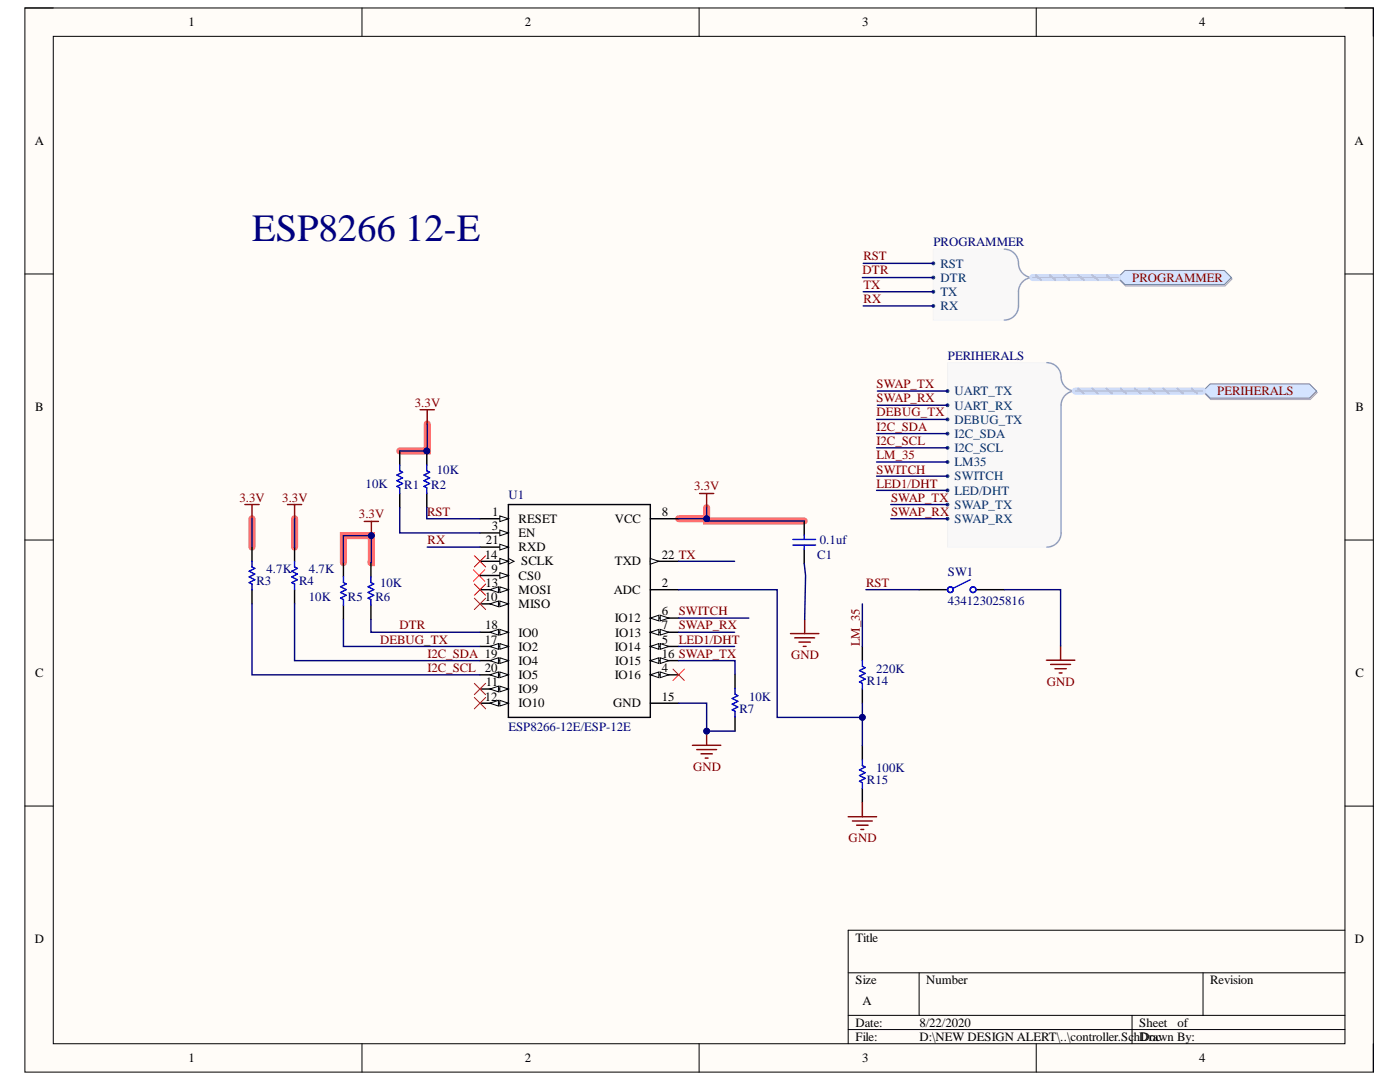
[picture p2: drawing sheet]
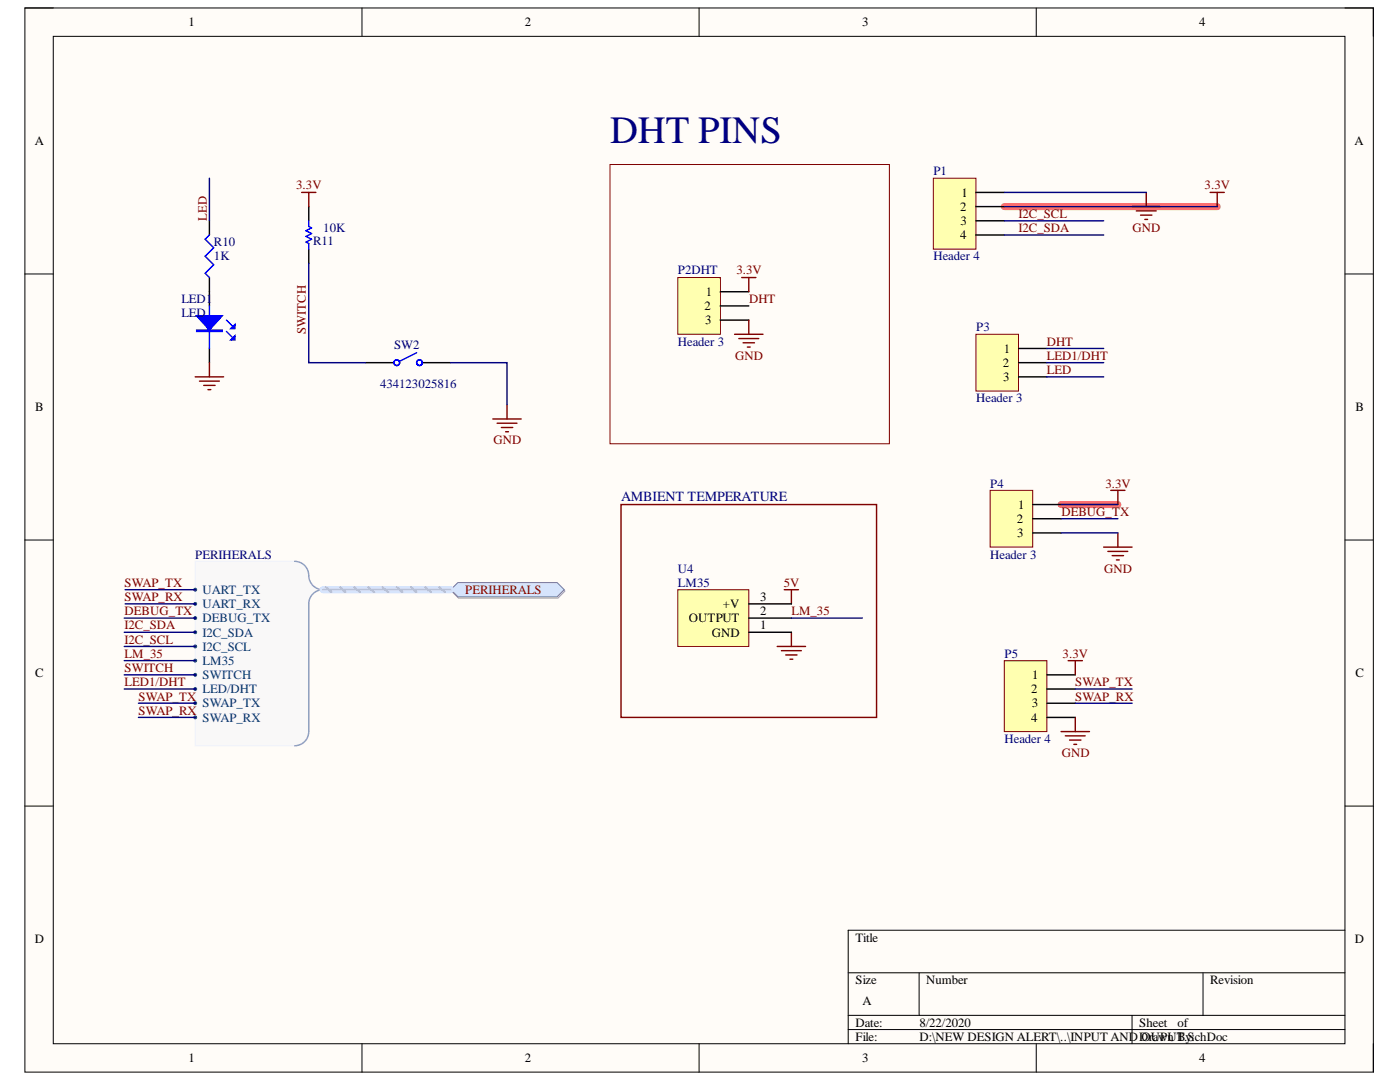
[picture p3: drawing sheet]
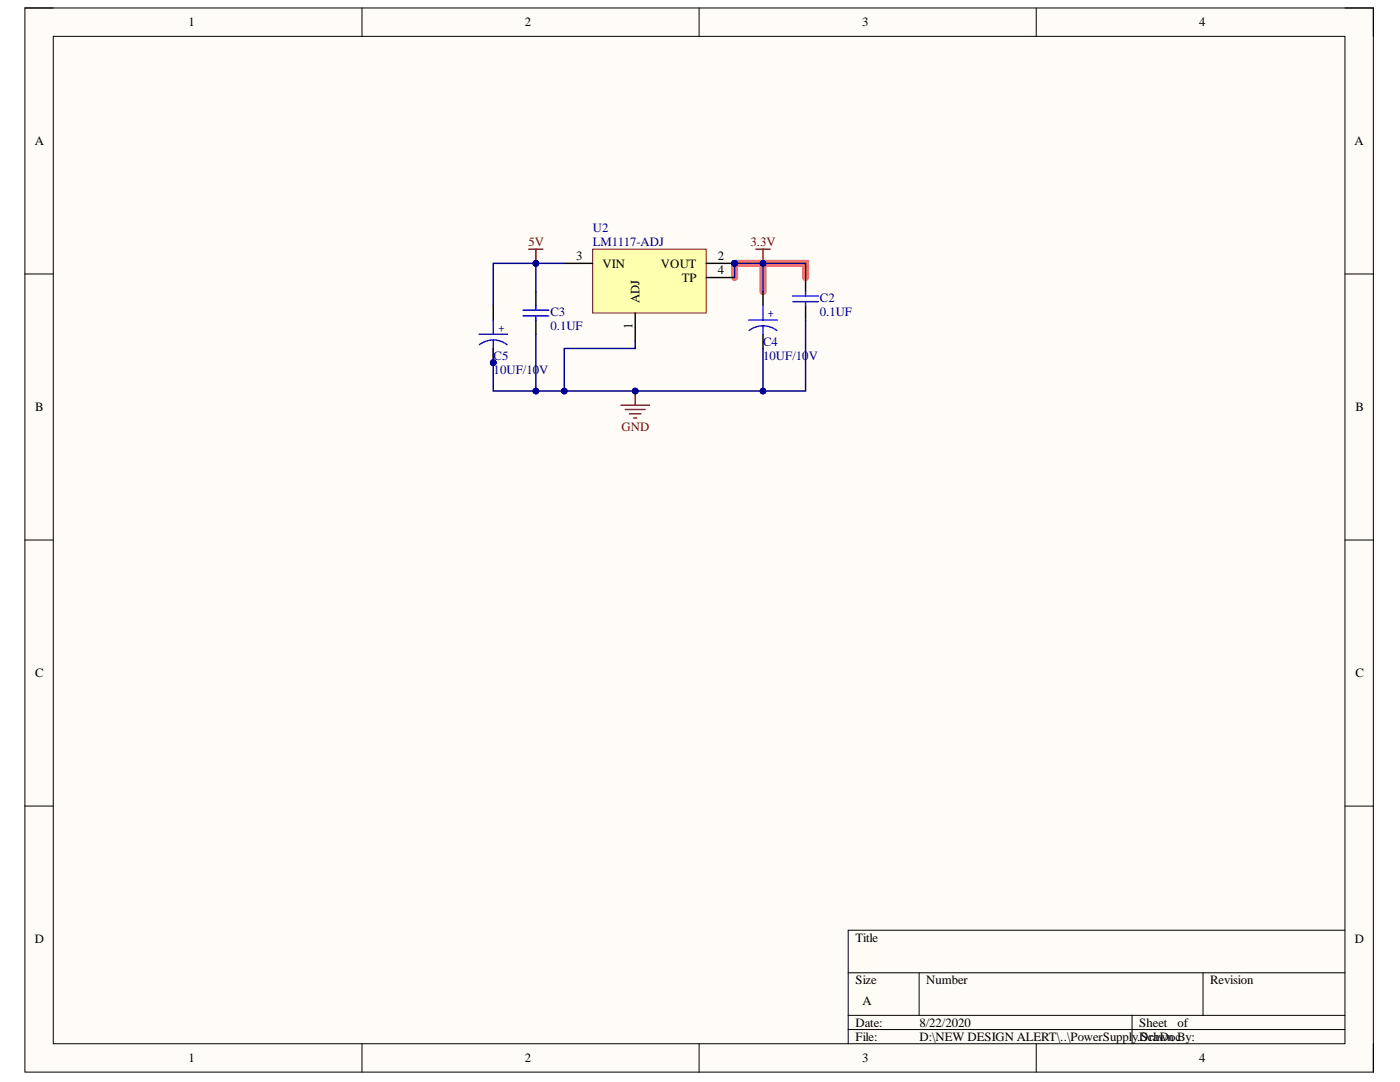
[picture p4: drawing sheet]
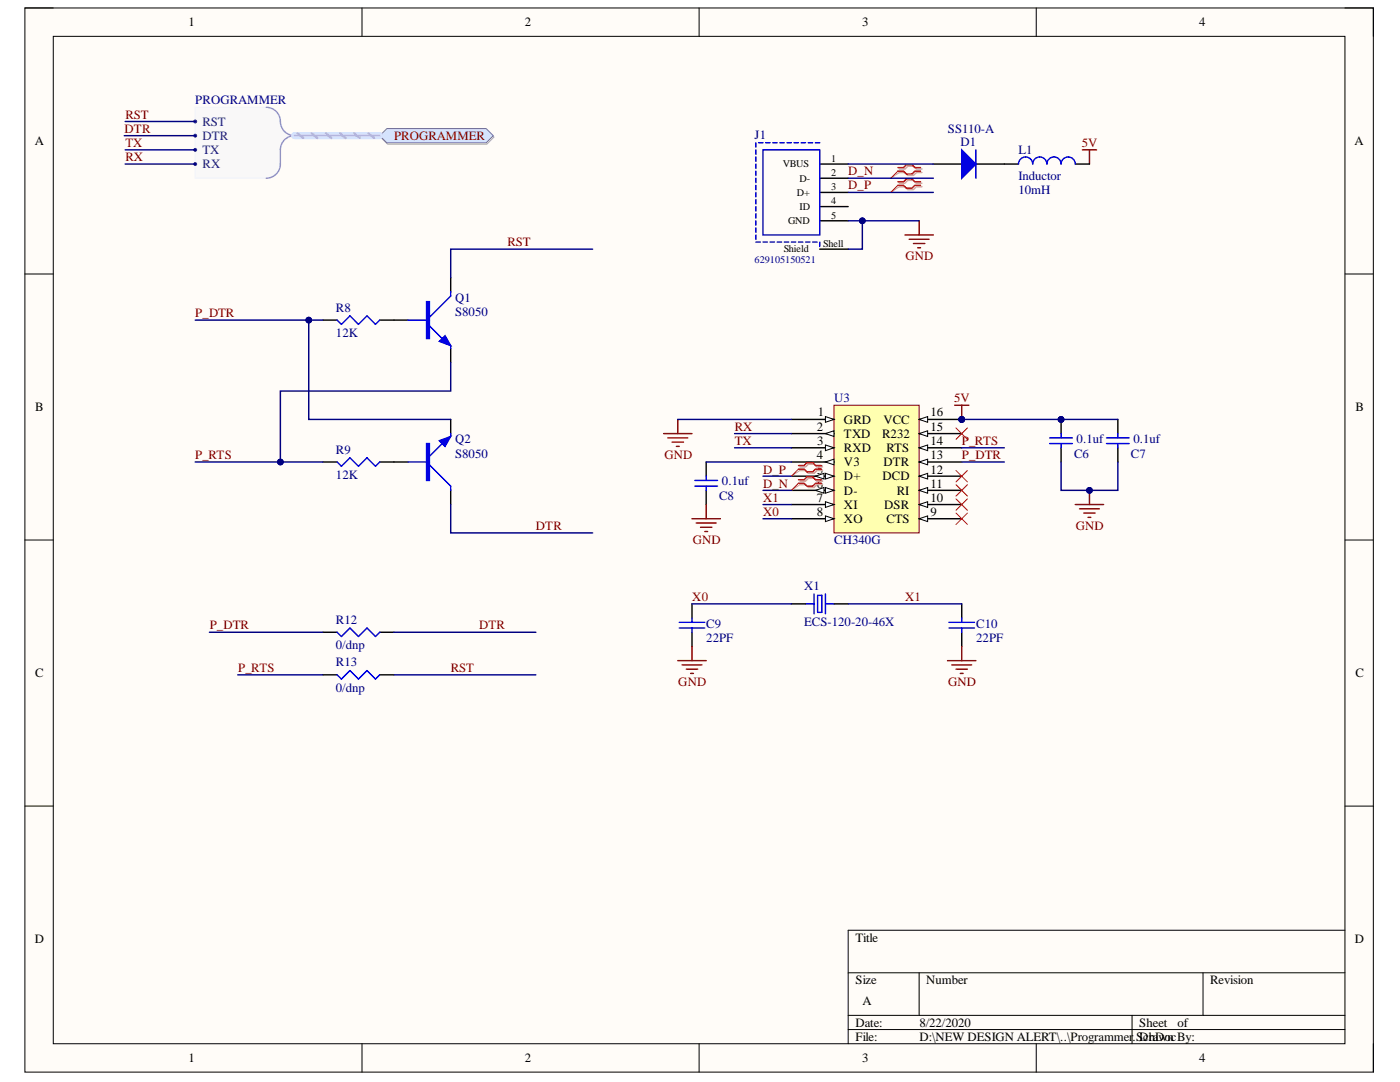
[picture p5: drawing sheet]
# Altium project Easy iot pico.PrjPcb
5 sheets, 43 parts. Net scope: flat (ports and power ports of the same name join across sheets).
Board file: EASYIOTPICO.PcbDoc
Sheets:
  main.SchDoc
    CONTROLLER = controller.SchDoc
    PERIHERALS = INPUT AND OUPUT.SchDoc
    PROGAMMER = Programmer.SchDoc
    POWER SUPPLY = PowerSupply.SchDoc

## Sheet main.SchDoc
size A; SheetNumber: 1

### Sub-sheets
CONTROLLER = controller.SchDoc: no entries
PERIHERALS = INPUT AND OUPUT.SchDoc: no entries
POWER SUPPLY = PowerSupply.SchDoc: no entries
PROGAMMER = Programmer.SchDoc: no entries

### Ports
3.3V, 5V, GND, PERIHERALS (harness PERIHERALS), Port, PROGRAMMER (harness PROGRAMMER)

### Buses and harness runs
harness port PERIHERALS = port Port
harness port Port = port PROGRAMMER

## Sheet controller.SchDoc
size A

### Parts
C1  0.1uf  [CAPC0603]
R1  10K  [RESC0603]
R2  10K  [RESC0603]
R3  4.7K  [RESC0603]
R4  4.7K  [RESC0603]
R5  10K  [RESC0603]
R6  10K  [RESC0603]
R7  10K  [RESC0603]
R14  220K  [RESC0603]
R15  100K  [RESC0603]
SW1  434123025816  [434123025816]
U1  ESP8266-12E/ESP-12E  [*XCVR_ESP8266-12E/ESP-12E]

### Ports
PERIHERALS (harness PERIHERALS), PROGRAMMER (harness PROGRAMMER)

### Harnesses
PROGRAMMER: RST, DTR, TX, RX
PERIHERALS: UART_TX, UART_RX, DEBUG_TX, I2C_SDA, I2C_SCL, LM35, SWITCH, LED/DHT, SWAP_TX, SWAP_RX

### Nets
3.3V: C1.1 R1.2 R2.2 R3.2 R4.2 R5.2 R6.2 U1.8(VCC)
GND: C1.2 R7.1 R15.1 SW1.2 U1.15(GND)
DEBUG_TX: R5.1 U1.17(IO2) ; port PROGRAMMER.DEBUG_TX
DTR: R6.1 U1.18(IO0) ; port PROGRAMMER.DTR
I2C_SCL: R3.1 U1.20(IO5) ; port PROGRAMMER.I2C_SCL
I2C_SDA: R4.1 U1.19(IO4) ; port PROGRAMMER.I2C_SDA
LED1/DHT: U1.5(IO14) ; port PROGRAMMER.LED/DHT
LM_35: R14.2 ; port PROGRAMMER.LM35
RST: R2.1 SW1.1 U1.1(RESET) ; port PROGRAMMER.RST
RX: U1.21(RXD) ; port PROGRAMMER.RX
SWAP_RX: U1.7(IO13) ; port PROGRAMMER.SWAP_RX
SWAP_TX: R7.2 U1.16(IO15) ; port PROGRAMMER.SWAP_TX
SWITCH: U1.6(IO12) ; port PROGRAMMER.SWITCH
TX: U1.22(TXD) ; port PROGRAMMER.TX
NetR1_1: R1.1 U1.3(EN)
NetR14_1: R14.1 R15.2 U1.2(ADC)

Not connected (* = marked no-connect by the designer): U1 4(IO16)* 9(CS0) 10(MISO)* 11(IO9)* 12(IO10)* 13(MOSI)* 14(SCLK)*

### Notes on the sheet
- ESP8266 12-E
- Labels drawn without touching a wire or pin: SWAP_RX, SWAP_TX

## Sheet INPUT AND OUPUT.SchDoc
size A

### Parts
LED1  LED  [Type 3mm]
P1  Header 4  [HDR1X4]
P2DHT  Header 3  [HDR1X3]
P3  Header 3  [HDR1X3]
P4  Header 3  [HDR1X3]
P5  Header 4  [HDR1X4]
R10  1K  [RESC0603]
R11  10K  [RESC0603]
SW2  434123025816  [434123025816]
U4  LM35  [TO92S]

### Blocks framed on the sheet
DHT PINS: P2DHT
AMBIENT TEMPERATURE: U4

### Ports
PERIHERALS (harness PERIHERALS)

### Harnesses
PERIHERALS: UART_TX, UART_RX, DEBUG_TX, I2C_SDA, I2C_SCL, LM35, SWITCH, LED/DHT, SWAP_TX, SWAP_RX

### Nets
3.3V: P1.2 P2DHT.1 P4.1 P5.1 R11.2
5V: U4.3(+V)
GND: LED1.1(A) P1.1 P2DHT.3 P4.3 P5.4 SW2.2 U4.1(GND)
DEBUG_TX: P4.2 ; port PERIHERALS.DEBUG_TX
DHT: P2DHT.2 P3.1
I2C_SCL: P1.3 ; port PERIHERALS.I2C_SCL
I2C_SDA: P1.4 ; port PERIHERALS.I2C_SDA
LED: P3.3 R10.2
LED1/DHT: P3.2 ; port PERIHERALS.LED/DHT
LM_35: U4.2(OUTPUT) ; port PERIHERALS.LM35
SWAP_RX: P5.3 ; port PERIHERALS.SWAP_RX
SWAP_TX: P5.2 ; port PERIHERALS.SWAP_TX
SWITCH: R11.1 SW2.1 ; port PERIHERALS.SWITCH
NetLED1_2: LED1.2(K) R10.1

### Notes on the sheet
- Labels drawn without touching a wire or pin: SWAP_RX, SWAP_TX

## Sheet Programmer.SchDoc
size A

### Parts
C6  0.1uf  [CAPC0603]
C7  0.1uf  [CAPC0603]
C8  0.1uf  [CAPC0603]
C9  22PF  [CAPC0603]
C10  22PF  [CAPC0603]
D1  SS110-A  [BZT55B13GS08]
J1  629105150521  [629105150521]
L1  Inductor  value 10mH  [CAPC0805]
Q1  S8050  [SOT23-3]
Q2  S8050  [SOT23-3]
R8  12K  [RESC0603]
R9  12K  [RESC0603]
R12  0/dnp  [RESC0603]
R13  0/dnp  [RESC0603]
U3  CH340G  [SOIC16_N]
X1  ECS-120-20-46X  [XTAL_ECS-120-20-46X]

### Ports
PROGRAMMER (harness PROGRAMMER)

### Harnesses
PROGRAMMER: RST, DTR, TX, RX

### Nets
5V: C6.1 C7.1 L1.2 U3.16(VCC)
GND: C6.2 C7.2 C8.2 C9.1 C10.1 J1.5(GND) J1.Shell(Shield) U3.1(GRD)
D_N: J1.2(D-) U3.6(D-)
D_P: J1.3(D+) U3.5(D+)
DTR: Q2.3(COLL) R12.1 ; port PROGRAMMER.DTR
P_DTR: Q2.2(EMIT) R8.2 R12.2 U3.13(DTR)
P_RTS: Q1.2(EMIT) R9.2 R13.2 U3.14(RTS)
RST: Q1.3(COLL) R13.1 ; port PROGRAMMER.RST
RX: U3.2(TXD) ; port PROGRAMMER.RX
TX: U3.3(RXD) ; port PROGRAMMER.TX
X0: C9.2 U3.8(XO) X1.1
X1: C10.2 U3.7(XI) X1.2
NetC8_1: C8.1 U3.4(V3)
NetD1_1: D1.1(A) L1.1
NetD1_2: D1.2(K) J1.1(VBUS)
NetQ1_1: Q1.1(BASE) R8.1
NetQ2_1: Q2.1(BASE) R9.1

Not connected (* = marked no-connect by the designer): J1 4(ID); U3 9(CTS)* 10(DSR)* 11(RI)* 12(DCD)* 15(R232)*

### Layout directives
differential pair: D_N, D_P

## Sheet PowerSupply.SchDoc
size A

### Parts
C2  0.1UF  [CAPC0603]
C3  0.1UF  [CAPC0603]
C4  10UF/10V  [CAPC1206_TANTALUM]
C5  10UF/10V  [CAPC1206_TANTALUM]
U2  LM1117-ADJ  [SOT223]

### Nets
3.3V: C2.1 C4.1 U2.2(VOUT) U2.4(TP)
5V: C3.1 C5.1 U2.3(VIN)
GND: C2.2 C3.2 C4.2 C5.2 U2.1(ADJ)

## Nets that join several sheets
3.3V: controller (8 pins), INPUT AND OUPUT (5 pins), PowerSupply (C2.1 C4.1 U2.2 U2.4)
5V: INPUT AND OUPUT (U4.3), Programmer (C6.1 C7.1 L1.2 U3.16), PowerSupply (C3.1 C5.1 U2.3)
GND: controller (5 pins), INPUT AND OUPUT (7 pins), Programmer (8 pins), PowerSupply (5 pins)
DEBUG_TX: controller (R5.1 U1.17), INPUT AND OUPUT (P4.2)
DTR: controller (R6.1 U1.18), Programmer (Q2.3 R12.1)
I2C_SCL: controller (R3.1 U1.20), INPUT AND OUPUT (P1.3)
I2C_SDA: controller (R4.1 U1.19), INPUT AND OUPUT (P1.4)
LED1/DHT: controller (U1.5), INPUT AND OUPUT (P3.2)
LM_35: controller (R14.2), INPUT AND OUPUT (U4.2)
RST: controller (R2.1 SW1.1 U1.1), Programmer (Q1.3 R13.1)
RX: controller (U1.21), Programmer (U3.2)
SWAP_RX: controller (U1.7), INPUT AND OUPUT (P5.3)
SWAP_TX: controller (R7.2 U1.16), INPUT AND OUPUT (P5.2)
SWITCH: controller (U1.6), INPUT AND OUPUT (R11.1 SW2.1)
TX: controller (U1.22), Programmer (U3.3)
